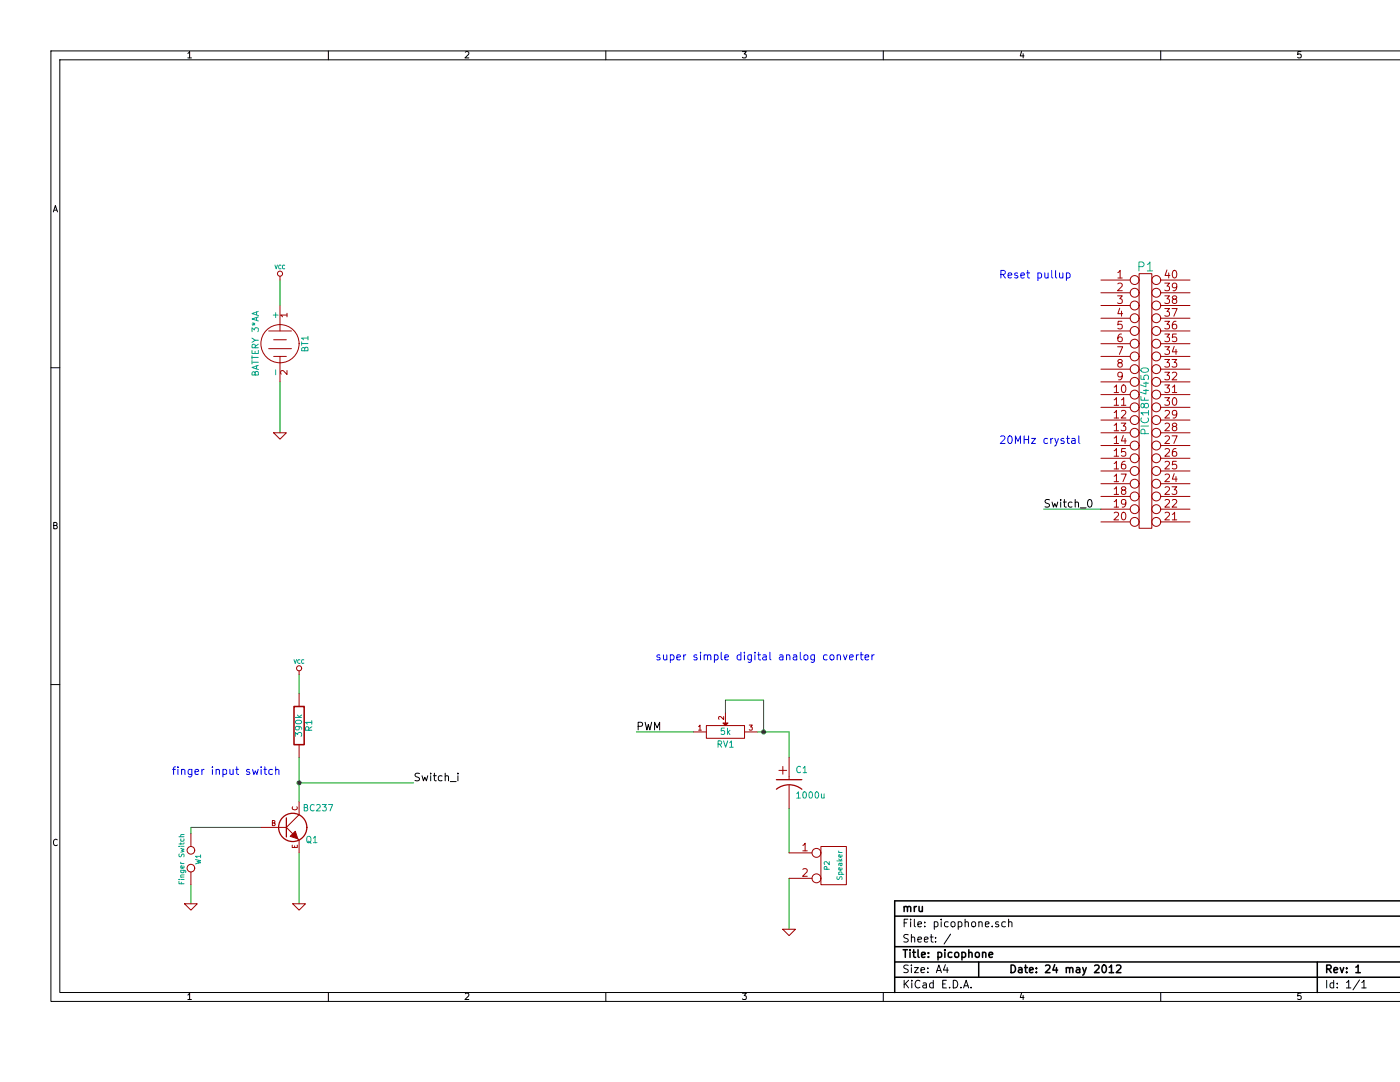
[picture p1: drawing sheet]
EESchema Schematic File Version 2  date Thu 24 May 2012 12:25:42 PM CEST
LIBS:power
LIBS:device
LIBS:transistors
LIBS:conn
LIBS:linear
LIBS:regul
LIBS:74xx
LIBS:cmos4000
LIBS:adc-dac
LIBS:memory
LIBS:xilinx
LIBS:special
LIBS:microcontrollers
LIBS:dsp
LIBS:microchip
LIBS:analog_switches
LIBS:motorola
LIBS:texas
LIBS:intel
LIBS:audio
LIBS:interface
LIBS:digital-audio
LIBS:philips
LIBS:display
LIBS:cypress
LIBS:siliconi
LIBS:opto
LIBS:atmel
LIBS:contrib
LIBS:valves
EELAYER 43  0
EELAYER END
$Descr A4 11700 8267
encoding utf-8
Sheet 1 1
Title "picophone"
Date "24 may 2012"
Rev "1"
Comp "mru"
Comment1 ""
Comment2 ""
Comment3 ""
Comment4 ""
$EndDescr
Text Notes 1350 6100 0    60   ~ 0
finger input switch
Text Notes 5150 5200 0    60   ~ 0
super simple digital analog converter
Text Notes 7850 2200 0    60   ~ 0
Reset pullup
Text Notes 7850 3500 0    60   ~ 0
20MHz crystal
Wire Wire Line
	2200 2400 2200 2200
Connection ~ 6000 5750
Wire Wire Line
	6000 5750 6000 5500
Wire Wire Line
	6000 5500 5700 5500
Wire Wire Line
	5700 5500 5700 5600
Wire Wire Line
	5950 5750 6200 5750
Wire Wire Line
	6200 5750 6200 5950
Wire Wire Line
	6200 7300 6200 6900
Connection ~ 2350 6150
Wire Wire Line
	2350 6150 3250 6150
Wire Wire Line
	1500 6550 1500 6500
Wire Wire Line
	1500 6500 2050 6500
Wire Wire Line
	2350 6300 2350 5950
Wire Wire Line
	2350 6700 2350 7100
Wire Wire Line
	2350 5300 2350 5450
Wire Wire Line
	1500 7100 1500 6950
Wire Wire Line
	8650 4000 8200 4000
Wire Wire Line
	6200 6700 6200 6350
Wire Wire Line
	5450 5750 5000 5750
Wire Wire Line
	2200 3400 2200 3000
$Comp
L GND #PWR2
U 1 1
P 2200 3400
F 0 "#PWR2" H 2200 3400 30  0001 C CNN
F 1 "GND" H 2200 3330 30  0001 C CNN
	1    2200 3400
	1    0    0    -1  
$EndComp
$Comp
L VCC #PWR1
U 1 1
P 2200 2200
F 0 "#PWR1" H 2200 2300 30  0001 C CNN
F 1 "VCC" H 2200 2300 30  0000 C CNN
	1    2200 2200
	1    0    0    -1  
$EndComp
$Comp
L BATTERY BT1
U 1 1
P 2200 2700
F 0 "BT1" H 2200 2900 50  0000 C CNN
F 1 "BATTERY 3*AA" H 2200 2510 50  0000 C CNN
	1    2200 2700
	0    1    1    0   
$EndComp
Text Label 5000 5750 0    60   ~ 0
PWM
$Comp
L GND #PWR6
U 1 1
P 6200 7300
F 0 "#PWR6" H 6200 7300 30  0001 C CNN
F 1 "GND" H 6200 7230 30  0001 C CNN
	1    6200 7300
	1    0    0    -1  
$EndComp
$Comp
L CONN_2 P2
U 1 1
P 6550 6800
F 0 "P2" V 6500 6800 40  0000 C CNN
F 1 "Speaker" V 6600 6800 40  0000 C CNN
	1    6550 6800
	1    0    0    -1  
$EndComp
$Comp
L CP1 C1
U 1 1
P 6200 6150
F 0 "C1" H 6250 6250 50  0000 L CNN
F 1 "1000u" H 6250 6050 50  0000 L CNN
	1    6200 6150
	1    0    0    -1  
$EndComp
$Comp
L POT RV1
U 1 1
P 5700 5750
F 0 "RV1" H 5700 5650 50  0000 C CNN
F 1 "5k" H 5700 5750 50  0000 C CNN
	1    5700 5750
	1    0    0    -1  
$EndComp
Text Label 8200 4000 0    60   ~ 0
Switch_0
Text Label 3250 6150 0    60   ~ 0
Switch_i
$Comp
L TEST W1
U 1 1
P 1500 6750
F 0 "W1" H 1500 6810 40  0000 C CNN
F 1 "Finger Switch" H 1500 6680 40  0000 C CNN
	1    1500 6750
	0    1    1    0   
$EndComp
$Comp
L GND #PWR3
U 1 1
P 1500 7100
F 0 "#PWR3" H 1500 7100 30  0001 C CNN
F 1 "GND" H 1500 7030 30  0001 C CNN
	1    1500 7100
	1    0    0    -1  
$EndComp
$Comp
L VCC #PWR4
U 1 1
P 2350 5300
F 0 "#PWR4" H 2350 5400 30  0001 C CNN
F 1 "VCC" H 2350 5400 30  0000 C CNN
	1    2350 5300
	1    0    0    -1  
$EndComp
$Comp
L GND #PWR5
U 1 1
P 2350 7100
F 0 "#PWR5" H 2350 7100 30  0001 C CNN
F 1 "GND" H 2350 7030 30  0001 C CNN
	1    2350 7100
	1    0    0    -1  
$EndComp
$Comp
L R R1
U 1 1
P 2350 5700
F 0 "R1" V 2430 5700 50  0000 C CNN
F 1 "390k" V 2350 5700 50  0000 C CNN
	1    2350 5700
	1    0    0    -1  
$EndComp
$Comp
L BC237 Q1
U 1 1
P 2250 6500
F 0 "Q1" H 2450 6400 50  0000 C CNN
F 1 "BC237" H 2500 6650 50  0000 C CNN
F 2 "TO92-EBC" H 2440 6500 30  0001 C CNN
	1    2250 6500
	1    0    0    -1  
$EndComp
$Comp
L DIL40 P1
U 1 1
P 9000 3150
F 0 "P1" H 9000 4200 70  0000 C CNN
F 1 "PIC18F4450" V 9000 3150 60  0000 C CNN
	1    9000 3150
	1    0    0    -1  
$EndComp
$EndSCHEMATC
